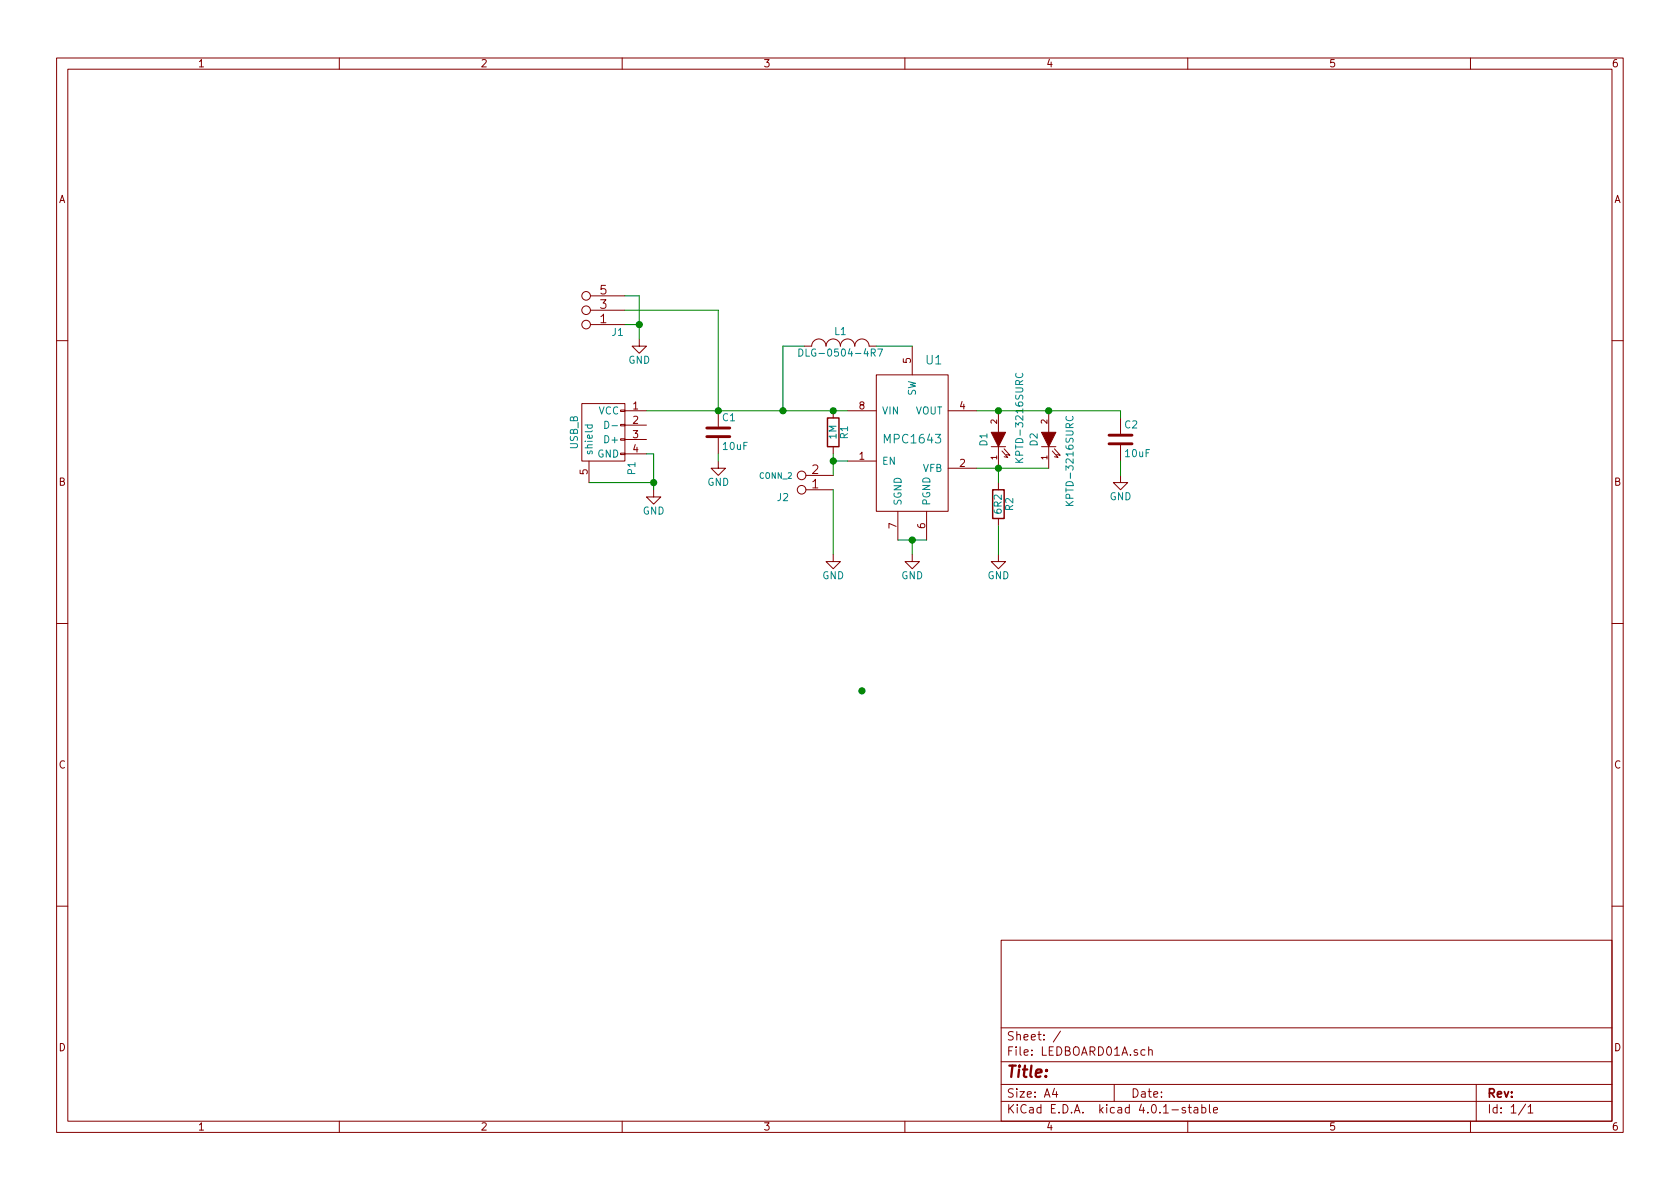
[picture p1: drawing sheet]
EESchema Schematic File Version 2
LIBS:power
LIBS:device
LIBS:transistors
LIBS:conn
LIBS:linear
LIBS:regul
LIBS:74xx
LIBS:cmos4000
LIBS:adc-dac
LIBS:memory
LIBS:xilinx
LIBS:microcontrollers
LIBS:dsp
LIBS:microchip
LIBS:analog_switches
LIBS:motorola
LIBS:texas
LIBS:intel
LIBS:audio
LIBS:interface
LIBS:digital-audio
LIBS:philips
LIBS:display
LIBS:cypress
LIBS:siliconi
LIBS:opto
LIBS:atmel
LIBS:contrib
LIBS:valves
LIBS:MLAB_BATERY
LIBS:MLAB_CONNECTORS
LIBS:MLAB_D
LIBS:MLAB_HEADER
LIBS:MLAB_IO
LIBS:MLAB_Jumpers
LIBS:MLAB_MECHANICAL
LIBS:MLAB_SW
LIBS:MLAB_T
LIBS:MLAB_U
LIBS:LEDBOARD01A-cache
EELAYER 25 0
EELAYER END
$Descr A4 11693 8268
encoding utf-8
Sheet 1 1
Title ""
Date ""
Rev ""
Comp ""
Comment1 ""
Comment2 ""
Comment3 ""
Comment4 ""
$EndDescr
$Comp
L USB_B P1
U 1 1
P 4200 3050
F 0 "P1" H 4400 2850 50  0000 C CNN
F 1 "USB_B" H 4150 3250 50  0000 C CNN
F 2 "Mlab_CON:uUSB-B" V 4150 2950 50  0001 C CNN
F 3 "" V 4150 2950 50  0000 C CNN
	1    4200 3050
	0    -1   1    0   
$EndComp
$Comp
L MPC1643 U1
U 1 1
P 6350 3050
F 0 "U1" H 6500 3600 60  0000 C CNN
F 1 "MPC1643" H 6350 3050 60  0000 C CNN
F 2 "Mlab_IO:MSOP-8_3x3mm_Pitch0.65mm" H 6350 3050 60  0001 C CNN
F 3 "" H 6350 3050 60  0000 C CNN
	1    6350 3050
	1    0    0    -1  
$EndComp
$Comp
L LED D1
U 1 1
P 6950 3050
F 0 "D1" H 6950 3150 50  0000 C CNN
F 1 "KPTD-3216SURC" H 7100 2900 50  0000 C CNN
F 2 "Mlab_D:LED_1206" H 6950 3050 50  0001 C CNN
F 3 "" H 6950 3050 50  0000 C CNN
	1    6950 3050
	0    -1   -1   0   
$EndComp
$Comp
L R R2
U 1 1
P 6950 3500
F 0 "R2" V 7030 3500 50  0000 C CNN
F 1 "6R2" V 6950 3500 50  0000 C CNN
F 2 "Mlab_R:SMD-0805" V 6880 3500 50  0001 C CNN
F 3 "" H 6950 3500 50  0000 C CNN
	1    6950 3500
	1    0    0    -1  
$EndComp
$Comp
L R R1
U 1 1
P 5800 3000
F 0 "R1" V 5880 3000 50  0000 C CNN
F 1 "1M" V 5800 3000 50  0000 C CNN
F 2 "Mlab_R:SMD-0805" V 5730 3000 50  0001 C CNN
F 3 "" H 5800 3000 50  0000 C CNN
	1    5800 3000
	1    0    0    -1  
$EndComp
Wire Wire Line
	6800 3250 7300 3250
Wire Wire Line
	6950 3250 6950 3350
Wire Wire Line
	6800 2850 7800 2850
$Comp
L C C2
U 1 1
P 7800 3050
F 0 "C2" H 7825 3150 50  0000 L CNN
F 1 "10uF" H 7825 2950 50  0000 L CNN
F 2 "Mlab_R:SMD-0805" H 7838 2900 50  0001 C CNN
F 3 "" H 7800 3050 50  0000 C CNN
	1    7800 3050
	1    0    0    -1  
$EndComp
Wire Wire Line
	7800 2850 7800 2900
Connection ~ 6950 2850
$Comp
L C C1
U 1 1
P 5000 3000
F 0 "C1" H 5025 3100 50  0000 L CNN
F 1 "10uF" H 5025 2900 50  0000 L CNN
F 2 "Mlab_R:SMD-0805" H 5038 2850 50  0001 C CNN
F 3 "" H 5000 3000 50  0000 C CNN
	1    5000 3000
	1    0    0    -1  
$EndComp
Wire Wire Line
	4500 2850 5900 2850
Connection ~ 5800 2850
Wire Wire Line
	5900 3200 5800 3200
Wire Wire Line
	5800 3150 5800 3300
$Comp
L CONN_2 J2
U 1 1
P 5500 3350
F 0 "J2" H 5550 3450 50  0000 C CNN
F 1 "CONN_2" H 5600 3300 40  0000 C CNN
F 2 "Mlab_Pin_Headers:Straight_1x02" H 5550 3300 60  0001 C CNN
F 3 "" H 5550 3300 60  0000 C CNN
	1    5500 3350
	-1   0    0    1   
$EndComp
Connection ~ 5800 3200
$Comp
L GND #PWR01
U 1 1
P 6350 3850
F 0 "#PWR01" H 6350 3600 50  0001 C CNN
F 1 "GND" H 6350 3700 50  0000 C CNN
F 2 "" H 6350 3850 50  0000 C CNN
F 3 "" H 6350 3850 50  0000 C CNN
	1    6350 3850
	1    0    0    -1  
$EndComp
Wire Wire Line
	6250 3750 6450 3750
Wire Wire Line
	6350 3850 6350 3750
Connection ~ 6350 3750
$Comp
L GND #PWR02
U 1 1
P 5800 3850
F 0 "#PWR02" H 5800 3600 50  0001 C CNN
F 1 "GND" H 5800 3700 50  0000 C CNN
F 2 "" H 5800 3850 50  0000 C CNN
F 3 "" H 5800 3850 50  0000 C CNN
	1    5800 3850
	1    0    0    -1  
$EndComp
Wire Wire Line
	5800 3850 5800 3400
$Comp
L GND #PWR03
U 1 1
P 6950 3850
F 0 "#PWR03" H 6950 3600 50  0001 C CNN
F 1 "GND" H 6950 3700 50  0000 C CNN
F 2 "" H 6950 3850 50  0000 C CNN
F 3 "" H 6950 3850 50  0000 C CNN
	1    6950 3850
	1    0    0    -1  
$EndComp
Wire Wire Line
	6950 3850 6950 3650
$Comp
L GND #PWR04
U 1 1
P 7800 3300
F 0 "#PWR04" H 7800 3050 50  0001 C CNN
F 1 "GND" H 7800 3150 50  0000 C CNN
F 2 "" H 7800 3300 50  0000 C CNN
F 3 "" H 7800 3300 50  0000 C CNN
	1    7800 3300
	1    0    0    -1  
$EndComp
Wire Wire Line
	7800 3300 7800 3200
$Comp
L INDUCTOR_SMALL L1
U 1 1
P 5850 2400
F 0 "L1" H 5850 2500 50  0000 C CNN
F 1 "DLG-0504-4R7" H 5850 2350 50  0000 C CNN
F 2 "Mlab_L:DLG0504" H 5850 2400 50  0001 C CNN
F 3 "" H 5850 2400 50  0000 C CNN
	1    5850 2400
	1    0    0    -1  
$EndComp
Wire Wire Line
	6350 2400 6100 2400
Wire Wire Line
	5600 2400 5450 2400
Wire Wire Line
	5450 2400 5450 2850
Connection ~ 5450 2850
$Comp
L GND #PWR05
U 1 1
P 5000 3200
F 0 "#PWR05" H 5000 2950 50  0001 C CNN
F 1 "GND" H 5000 3050 50  0000 C CNN
F 2 "" H 5000 3200 50  0000 C CNN
F 3 "" H 5000 3200 50  0000 C CNN
	1    5000 3200
	1    0    0    -1  
$EndComp
Wire Wire Line
	5000 3200 5000 3150
Connection ~ 5000 2850
$Comp
L GND #PWR06
U 1 1
P 4550 3400
F 0 "#PWR06" H 4550 3150 50  0001 C CNN
F 1 "GND" H 4550 3250 50  0000 C CNN
F 2 "" H 4550 3400 50  0000 C CNN
F 3 "" H 4550 3400 50  0000 C CNN
	1    4550 3400
	1    0    0    -1  
$EndComp
Wire Wire Line
	4100 3350 4550 3350
Wire Wire Line
	4550 3150 4550 3400
Wire Wire Line
	4550 3150 4500 3150
Connection ~ 4550 3350
$Comp
L JUMP_3X2 J1
U 1 1
P 3950 2100
F 0 "J1" H 3600 2300 50  0000 C CNN
F 1 "JUMP_3X2" V 3950 2150 40  0001 C CNN
F 2 "Mlab_Pin_Headers:Straight_2x03" H 3950 2100 60  0001 C CNN
F 3 "" H 3950 2100 60  0000 C CNN
	1    3950 2100
	-1   0    0    1   
$EndComp
Wire Wire Line
	4350 2150 5000 2150
Wire Wire Line
	5000 2150 5000 2850
$Comp
L GND #PWR07
U 1 1
P 4450 2350
F 0 "#PWR07" H 4450 2100 50  0001 C CNN
F 1 "GND" H 4450 2200 50  0000 C CNN
F 2 "" H 4450 2350 50  0000 C CNN
F 3 "" H 4450 2350 50  0000 C CNN
	1    4450 2350
	1    0    0    -1  
$EndComp
Wire Wire Line
	4350 2050 4450 2050
Wire Wire Line
	4450 2050 4450 2350
Wire Wire Line
	4350 2250 4450 2250
Connection ~ 4450 2250
Connection ~ 6950 3250
Connection ~ 6000 4800
$Comp
L LED D2
U 1 1
P 7300 3050
F 0 "D2" H 7300 3150 50  0000 C CNN
F 1 "KPTD-3216SURC" H 7150 2900 50  0000 C CNN
F 2 "Mlab_D:LED_1206" H 7300 3050 50  0001 C CNN
F 3 "" H 7300 3050 50  0000 C CNN
	1    7300 3050
	0    -1   -1   0   
$EndComp
Connection ~ 7300 2850
$EndSCHEMATC
